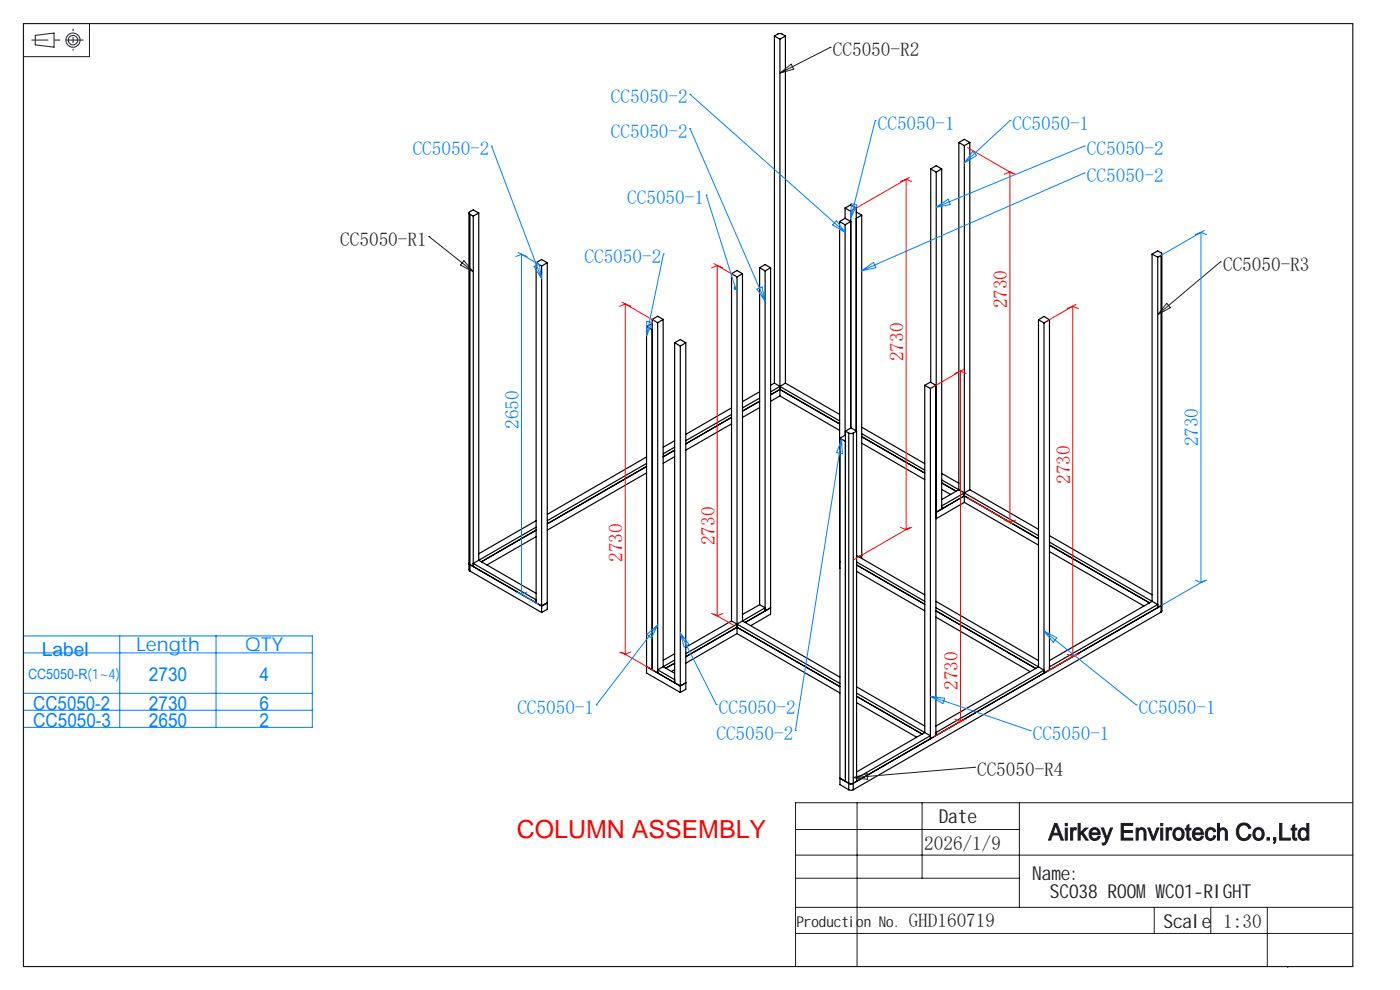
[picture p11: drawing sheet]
<svg xmlns="http://www.w3.org/2000/svg" width="297mm" height="210mm" viewBox="0 0 297 210" stroke-linecap="round" stroke-linejoin="round" font-family="sans-serif">
<g fill="none" stroke="#000" stroke-width=".25">
<path d="M164.3 7.6l1-.5 .5 .1 .8 .4M164.3 7.6v73.7M164.3 7.6l1.2 .7M165.5 8.3v75.7M166.6 7.6l-1.1 .7M166.6 7.6v73.7M197.4 35.8v45.3M197.4 35.8l1.2 .7M197.4 35.8l1.2-.6 1.2 .6M198.6 36.5v73.5M199.8 35.8l-1.2 .7M199.8 35.8v72.2l-1.2 .6"/>
<path d="M203.4 30.2l1.2-.6 1.1 .6M203.4 30.2l1.2 .7M203.4 30.2v73.7M204.6 30.9v75.7M205.7 30.2l-1.1 .7M205.7 30.2v73.7M99.5 45.2v75.7l.2 .2M99.7 45.5l.7 .4M99.7 45.5v75.6M100.4 45.9v74.3l-.7-.4M101.6 45.2l-1.2-.7-.9 .5v.3l.2 .2M101.6 45.2v73.6l12.1 7.1"/>
<path d="M101.6 45.2l-1.2 .7M113.7 55.7l1.2 .7M113.7 55.7l1.2-.6 1.2 .6M113.7 55.7v72.2M114.9 56.4v73.5M116.1 55.7l-1.2 .7M116.1 55.7v73.5l-1.2 .7M155.2 58.1l1.2 .6M155.2 58.1l1.2-.7 1.1 .7M155.2 58.1v73.6M156.4 58.7v75.7M157.5 58.1l-1.1 .6"/>
<path d="M157.5 58.1v73.6M161.1 56.8v71.5M161.1 56.8l1.2 .7M161.1 56.8l1.2-.7 1.2 .7M162.3 57.5v72.1M163.5 56.8l-1.2 .7M163.5 56.8v73.5l-4.2 2.4M178.1 47l1.2 .7M178.1 47l.1 73.5M179.3 46.3l-1.2 .7M179.3 46.3l1.2 .7-1.2 .7M179.3 44.1v2.2"/>
<path d="M179.3 47.7v44.6M179.3 44.1l1.2 .7M179.3 44.1l1.2-.6 1.1 .6M180.5 44.8v46M181.6 44.1v47.3M181.6 45l1.2 .6M181.6 44.1l-1.1 .7M182.8 45.6l-1.2 .7M182.8 45.6v72.9M244.4 53.9l1.2-.7 .9 .6-.2 .4M244.4 53.9l1.2 .7M244.4 53.9v73.7"/>
<path d="M245.6 54.6v74.3M246.3 54.2l-.7 .4M246.3 54.2v75.6M246.5 53.9v75.7l-.2 .2M137.2 69.3v73.5l7.1 4.1M137.2 69.3l1.2 .6M138.4 67.8v74.3l-1.2-.7 7.1 4.1M138.4 68.6l-1.2 .7M138.4 67.8l1.1-.7 1.2 .7M138.4 67.8l1.1 .7M139.5 68.5v74.3M140.7 67.8l-1.2 .7"/>
<path d="M140.7 67.8v73.6M143.1 72.7l1.2-.7 1.2 .7M143.1 72.7l1.2 .7M143.1 72.7v72.1l1.2 .7M144.3 73.4v73.5M145.5 72.7l-1.2 .7M145.5 72.7v73.5l-1.2 .7M220.3 67.8l1.2-.7 1.1 .7M220.3 67.8l1.2 .7M220.3 67.8v73.7M221.5 68.5v74.3l24.1-13.9M222.6 67.8v74.3"/>
<path d="M222.6 67.8l-1.1 .7M137.2 98.3l-21.1 12.1M137.2 98.9l-21.1 12.2M137.2 96.9l-21.1 12.2M143.1 94.9l-2.4 1.4M143.1 95.5l-2.4 1.4M143.1 93.5l-2.4 1.4M143.1 96.9l-2.4 1.4M155.2 87.9l-9.7 5.6M155.2 88.5l-9.7 5.6M155.2 86.5l-9.7 5.6M155.2 89.9l-9.7 5.6"/>
<path d="M161.1 84.4l-3.6 2.1M161.1 85.1l-3.6 2.1M161.1 83.1l-3.6 2.1M161.1 86.5l-3.6 2M163.5 83.7l2-1.1 12.6 7.3M164.3 81.3l1.2 .7M164.3 81.3l-.8 .4M165.5 82l12.6 7.3M165.5 82l-2 1.1M165.5 84l12.6 7.3M165.5 84l-2 1.1M166.6 81.3l11.5 6.6"/>
<path d="M166.6 81.3l-1.1 .7M178.2 92.9v73.5l1.9 1.1M178.2 92.9l1.2 .7M179.4 91.5v74.3M179.4 92.3l-1.2 .6M179.4 91.5l1.2-.7 1.1 .7M179.4 91.5l.7 .4M180.1 91.9h.9M180.1 91.9v75.6M181 91.9v75.6M181.7 91.5v74.3M181.7 91.5l-.7 .4"/>
<path d="M182.8 92l13.4 7.7M182.8 92.6l13.4 7.8M182.8 90.6l13.4 7.7M182.8 94l13.4 7.7M196.2 81.7v73.7M196.2 81.7l1.2 .7M196.2 81.7l1.2-.6 1.1 .6M197.4 82.4v74.3M198.5 81.7v74.3l-1.1 .7M198.5 81.7l-1.1 .7M99.5 119.5l.2 .3M99.7 119.8l15.2 8.7 1.2-.6"/>
<path d="M113.7 111.8l-13.3 7.7 13.3 7.7M113.7 112.5l-11.6 6.7M113.7 110.4l-12.1 7.1M113.7 113.8l-10.4 6M137.2 100.3l-21.1 12.2M178.1 119.1l.1 .1M181.7 117.8l14.5 8.4M181.7 119.2l14.5 8.4M181.7 119.8l14.5 8.4M182.8 117.7l-.6 .4M198.5 108.6h.1M198.5 110h.1"/>
<path d="M198.6 108.6l6-3.4 15.7 9.1M199.8 101.8l3.6 2.1M199.8 102.4l3 1.8M199.8 100.4l3.6 2.1M199.8 103.8l1.8 1.1M203.4 103.9l16.9 9.7M203.4 103.9l-3.6 2.1M204.6 106.6l15.7 9M204.6 106.6l-6 3.4M205.7 103.9l14.6 8.4M205.7 103.9l-5.9 3.4M222.6 115l21.8 12.6"/>
<path d="M222.6 113.6l21.8 12.6M222.6 115.6l21.2 12.3M222.6 117l20.1 11.5M99.7 121.1l15.2 8.8M143.1 138.7l-2.4 1.4M145.5 139.3l10.9-6.2 21.8 12.6M155.2 131.7l23 13.3M155.2 131.7l-9.7 5.6M156.4 134.4l21.8 12.6M156.4 134.4l-10.9 6.3M157.5 131.7l20.7 11.9M157.5 131.7l-12 7"/>
<path d="M161.1 128.3l1.2 .6-4.8 2.8M161.1 128.3l-3.6 2M163.5 128.9l-5.4 3.1M181.7 121.2l14.5 8.4M198.5 127.6l21.8 12.5M198.5 128.9l21.8 12.6M198.5 129.6l21.2 12.2M198.5 130.9l20 11.6M244.4 127.6l1.2 .6-23 13.3M244.4 127.6l-21.8 12.5M246.3 128.5l-65.3 37.6M246.3 128.5l-.7 .4"/>
<path d="M246.3 129.8l-65.3 37.7M246.5 128.2l-.2 .3M140.7 141.4l-1.2 .7 3.6 2.1M140.7 141.4l2.4 1.4M143.1 140l-2.4 1.4M143.1 140.7l-1.8 1M143.1 142.1l-.6 .3M145.5 144.8l-1.2 .7M181.7 147l14.5 8.4M181.7 147.7l13.9 8M181.7 145.7l14.5 8.3M181.7 149l12.8 7.4"/>
<path d="M196.2 155.4l1.2 .7-15.7 9M196.2 155.4l-14.5 8.4M197.4 156.7l-15.7 9.1M220.3 141.5l1.2 .7-23 13.2M220.3 141.5l-21.8 12.5M179.4 165.8l-1.2-.7 1.9 1M179.4 165.8l.7 .3M180.1 166.1l.4 .2 .5-.2M180.1 167.5h.9M181.7 165.8l-.7 .3"/>
</g>
<g fill="none" stroke="#191924" stroke-width=".21">
<path d="M7.5 7.5l4-.5v3l-4-.5zM19 5v7h-14M165.5 15.5l2.4-1.9 .5 1.1zM176.1 10h.1M176.1 10l-10.6 5.5M91 50.2h.1M91 50.2l9.4 7.4M98.4 55.3l2 2.3-2.7-1.4zM258.9 55.6h.1M258.9 55.6l-13.3 11.1M247.5 64.3l.8 1-2.7 1.4zM168.8 176h47.5"/>
<path d="M181 165l2.9-.9 .1 1.2zM181.8 170.3v34.7M195.6 170.3v16M206.8 162.8h.1M206.8 162.8l-25.8 2.2M216.3 170.3v22.2M287 170.3h-118.2v34.7M168.8 198h118.2M168.8 181.4h118.3M168.8 186.3h47.5M168.8 192.5h118.2M244.9 192.5v5.5"/>
<path d="M256.9 192.5v5.5M268.9 192.5v12.5M273.2 205v.2"/>
<circle cx="15.5" cy="8.5" r="1.01"/>
<circle cx="15.5" cy="8.5" r="1.5"/>
</g>
<path d="M15.5 6.1v4.6" fill="none" stroke="#191924" stroke-width=".21" stroke-dasharray="30.5 1.3 1.3 1.3" stroke-dashoffset="30" stroke-linecap="butt"/>
<path d="M17.7 8.5h-11" fill="none" stroke="#191924" stroke-width=".21" stroke-dasharray="30.5 1.3 1.3 1.3" stroke-dashoffset="26.8" stroke-linecap="butt"/>
<g fill="none" stroke="#0080ff" stroke-width=".21">
<path d="M146.4 20h.1M146.4 20l32.9 29.3M104.3 31h.1M104.3 31l10.6 28.1M146.4 27.3h.1M146.4 27.3l15.9 36.6M185.7 25.6h.1M185.7 25.6l-5.2 20.7M206.4 32.1l.8 .9-2.6 1.6zM214.3 25.6h.1M214.3 25.6l-9.7 9M230 36.7h.1"/>
<path d="M230 31h.1M230 36.7l-47.2 20.7M230 31l-31.4 12.9M109.9 53.5l4.3 2.5M110.6 53.9v72.2M110.6 53.9l1.2 .5M110.6 53.9l-1.2 .5M113.3 56.5l1.1-.4 .5 3zM140.8 53.9h.1M140.8 53.9l-3.6 17.3M149.8 41.4h.1M149.8 41.4l6.2 19.7"/>
<path d="M177.4 46.8l1.9 2.5-2.7-1.6zM180.6 43.2l1.2 .3-1.3 2.8zM182.8 57.4l2.5-1.7 .5 1.1zM198.6 43.9l2.6-1.6 .4 1.1zM254.8 49.3v74.3M254.8 49.3l1.2 .5M254.8 49.3l-1.2 .5M255.5 48.9l-9.2 5.3M137.2 68.1l1.2 .3-1.2 2.8zM160.6 61.3l1.1-.4 .6 3zM178.5 93.2l-9.8 61.8M178.5 93.2l.2 3-1.2-.2z"/>
<path d="M5 134.9h61.3v19.4h-61.3zM5 138.5h61.3M25.4 134.9v19.4M45.8 134.9v19.4M109.4 125.6l1.2 .5M109.9 125.7l4.3 2.5M111.8 125.6l-1.2 .5M137.2 134.6l2.3-2-1.3 2.7zM139.5 132.6l-13 16.9M144.3 134.3l7.7 15.2M144.3 134.3l1.9 2.4-1.1 .5zM221.5 133.9l19.6 15.6"/>
<path d="M221.5 133.9l2.7 1.4-.8 .9zM253.6 123.1l1.2 .5M255.5 123.2l-9.2 5.3M256 123.1l-1.2 .5M5 147.1h61.3M5 150.7h61.3M126.5 149.5h.1M152 149.5h.1M168.7 155h.1M197.4 147.7l21.1 7.3M197.4 147.7l3 .4-.4 1.2zM218.5 155h.1"/>
<path d="M241.1 149.5h.1"/>
</g>
<g fill="none" stroke="#f00" stroke-width=".21">
<path d="M192.2 38v74.4M192.2 38l1.2 .5M192.2 38l-1.2 .5M192.9 37.6l-11.7 6.8M205.3 31.3l9.6 5.6M214.2 36.5v74.3M214.2 36.5l1.2 .5M214.2 36.5l-1.2 .5M151.4 55.9l4.2 2.4M152.2 56.3v74.3M152.2 56.3l1.2 .5M152.2 56.3l-1.2 .5"/>
<path d="M131.9 64.1l6.9 3.9M132.6 64.5v74.3M132.6 64.5l1.2 .5M132.6 64.5l-1.2 .5M203.8 78.7v74.3M203.8 78.7l1.2 .5M203.8 78.7l-1.2 .5M204.5 78.3l-6.4 3.7M227.6 65v74.3M227.6 65l1.2 .5M227.6 65l-1.2 .5M228.3 64.5l-6.1 3.6"/>
<path d="M191 111.9l1.2 .5M192.9 111.9l-11.7 6.8M193.4 111.9l-1.2 .5M205.3 105.6l9.6 5.6M213 110.3l1.2 .5M215.4 110.3l-1.2 .5M131.4 138.3l1.2 .5M131.9 138.4l6.9 3.9M133.8 138.3l-1.2 .5M151 130.1l1.2 .5M151.4 130.2l4.2 2.4M153.4 130.1l-1.2 .5"/>
<path d="M226.4 138.8l1.2 .5M228.3 138.9l-6.1 3.5M228.8 138.8l-1.2 .5M202.6 152.5l1.2 .5M204.5 152.6l-6.4 3.7M205 152.5l-1.2 .5"/>
</g>
<path d="M5 5h282v200h-282z" fill="none" stroke="#191924" stroke-width=".25"/>
<path d="M155.8 60.8a.4 .4 0 0 1 .6 .1 .4 .4 0 0 1-.3 .6l-.1-.4 .1 .4h-.2a.4 .4 0 0 1-.1-.7z" fill="#0080ff"/>
<text font-size="5.3" fill="#f00" x="109.7" y="177.8">COLUMN ASSEMBLY</text>
<text font-size="4.9" fill="#191924" x="222.4" y="178.2">Airkey Envirotech Co.,Ltd</text>
<g font-size="4.1" fill="#191924">
<text x="176.7" y="12">CC5050-R2</text>
<text x="72.2" y="52.1">CC5050-R1</text>
<text x="259.5" y="57.5">CC5050-R3</text>
<text x="207.3" y="164.7">CC5050-R4</text>
<text x="199.1" y="174.5">Date</text>
<text x="196.1" y="180.3">2026/1/9</text>
<text x="219" y="186.6">Name:</text>
<text x="222.7" y="190.6">SC038 ROOMW</text>
<text x="247.2" y="190.6">C01-RIGHT</text>
<text x="192.8" y="196.7">GHD160719</text>
<text x="246.8" y="196.8">Scale</text>
<text x="259.5" y="196.8">1:30</text>
</g>
<g font-size="4.1" fill="#0080ff">
<text x="129.6" y="21.9">CC5050-2</text>
<text x="129.6" y="29.2">CC5050-2</text>
<text x="186.2" y="27.5">CC5050-1</text>
<text x="214.8" y="27.5">CC5050-1</text>
<text x="87.6" y="32.9">CC5050-2</text>
<text x="230.6" y="32.9">CC5050-2</text>
<text x="230.6" y="38.6">CC5050-2</text>
<text x="133.1" y="43.3">CC5050-1</text>
<text x="124" y="55.8">CC5050-2</text>
<text x="110.1" y="91" transform="rotate(-90 110.1 91)">2650</text>
<text x="254.2" y="94.7" transform="rotate(-90 254.2 94.7)">2730</text>
<text x="8.9" y="139.2">Label</text>
<text x="28.9" y="138.1">Length</text>
<text x="52" y="138.1">QTY</text>
<text x="31.6" y="144.5">2730</text>
<text x="55.1" y="144.5">4</text>
<text x="7.1" y="150.6">CC5050-2</text>
<text x="7.1" y="154.2">CC5050-3</text>
<text x="31.6" y="150.6">2730</text>
<text x="31.6" y="154.2">2650</text>
<text x="55.1" y="150.6">6</text>
<text x="55.1" y="154.2">2</text>
<text x="109.8" y="151.5">CC5050-1</text>
<text x="152.5" y="151.4">CC5050-2</text>
<text x="241.6" y="151.5">CC5050-1</text>
<text x="152" y="156.9">CC5050-2</text>
<text x="219.1" y="156.9">CC5050-1</text>
</g>
<g font-size="4.1" fill="#f00">
<text x="213.7" y="65.4" transform="rotate(-90 213.7 65.4)">2730</text>
<text x="191.7" y="76.6" transform="rotate(-90 191.7 76.6)">2730</text>
<text x="227" y="102.6" transform="rotate(-90 227 102.6)">2730</text>
<text x="132.1" y="119.2" transform="rotate(-90 132.1 119.2)">2730</text>
<text x="151.6" y="115.7" transform="rotate(-90 151.6 115.7)">2730</text>
<text x="203.2" y="146.3" transform="rotate(-90 203.2 146.3)">2730</text>
</g>
<text font-size="3.2" fill="#191924" x="169" y="196.7">Production No.</text>
<text font-size="3" fill="#0080ff" x="5.9" y="144.1">CC5050-R(1~4)</text>
</svg>
